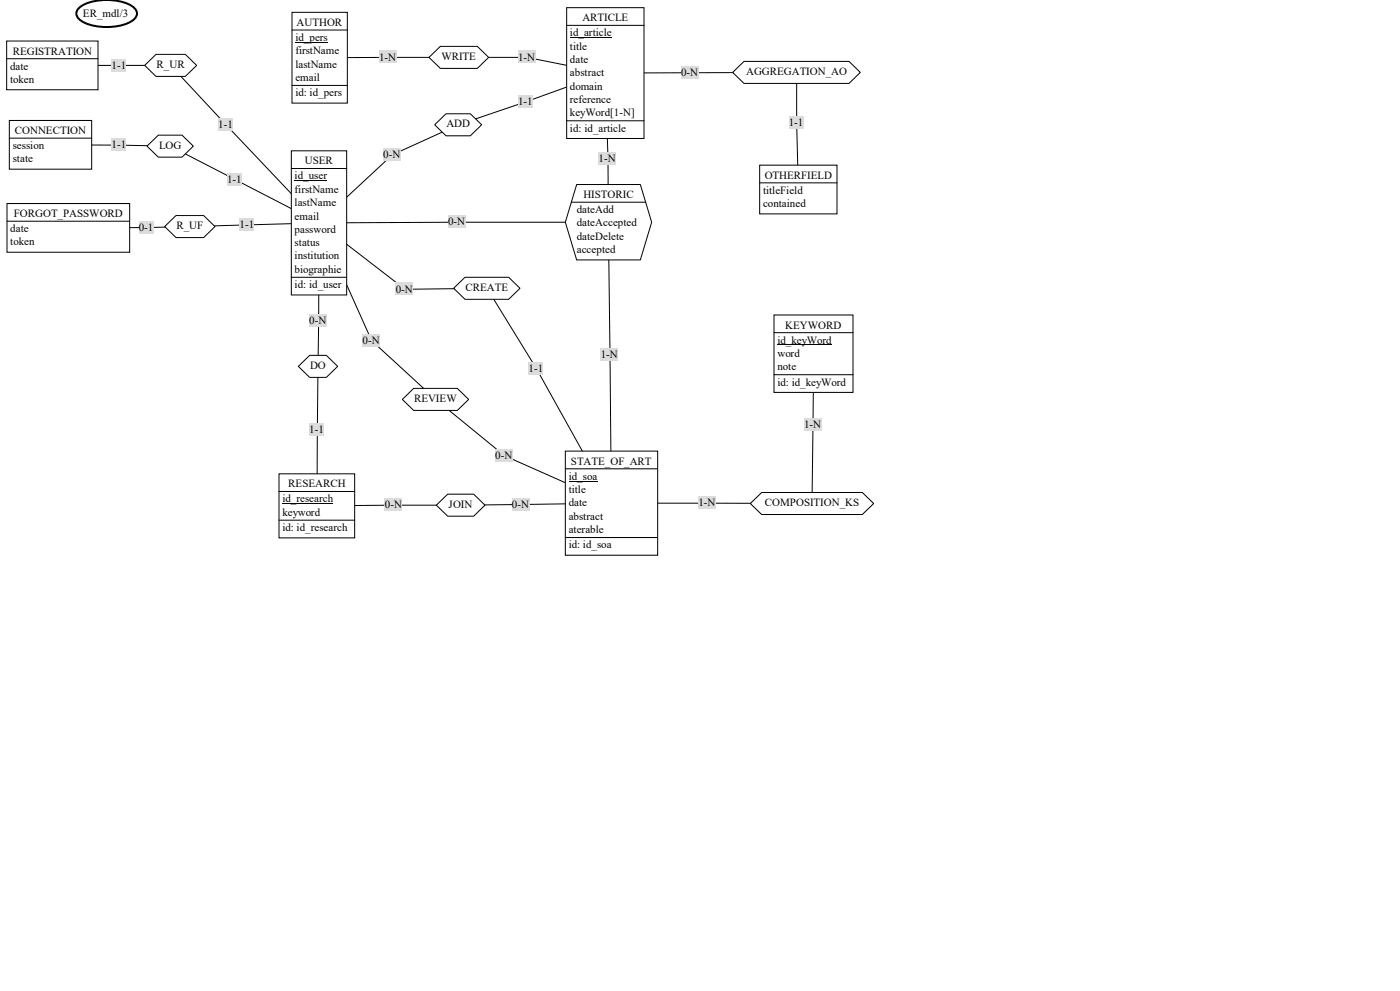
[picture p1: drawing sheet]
<svg xmlns="http://www.w3.org/2000/svg" width="420mm" height="297mm" viewBox="0 0 420 297" stroke-linecap="round" stroke-linejoin="round" font-family="sans-serif">
<g fill="none" stroke="#000" stroke-width=".3">
<path d="M15.7 19.6h35.5l44.5 47.2M95.9 17.3l62.2-.1 23.5 4.7M181.6 21.9l-23.8 8.6-20.3 6.9-19.8 9-22 20.4M181.6 21.9l57.4-.2v15.1l.5 20M181.6 21.9l.8 25.7 .1 19M15.2 43.4l35.9 .4 44.6 23M95.7 66.8l25.8 19.9 24.6-.3 14.9 24.2 22.4 40.2M95.7 66.8l-.6 84.8 43.1-.2 45.2-.6M95.7 66.8l-51.7 1.4-23.5 .1M95.7 66.8l15.8 35.3 19.2 17.6 20.7 16.9 32 14.2M182.5 66.6l.9 84.2M182.5 66.6l-86.8 .2"/>
<path d="M244.1 106l-.5 44.9-60.2-.1"/>
</g>
<g fill="#dcdcdc">
<path d="M155.4 15.2h5.1v3.8h-5.1z"/>
<path d="M113.7 15.2h5.1v3.8h-5.1z"/>
</g>
<path d="M128.7 17.2l3.4-3.3h11.1l3.4 3.3-3.4 3.3h-11.1z" fill="#fff" stroke="#000" stroke-width=".3"/>
<g fill="#dcdcdc">
<path d="M148.6 134.6h5.1v3.8h-5.1z"/>
<path d="M108.8 100.1h5.1v3.8h-5.1z"/>
</g>
<path d="M120.7 119.7l3.4-3.3h13.1l3.4 3.3-3.4 3.3h-13.1z" fill="#fff" stroke="#000" stroke-width=".3"/>
<g fill="#dcdcdc">
<path d="M33.5 17.6h4.4v3.8h-4.4z"/>
<path d="M65.5 35.5h4.4v3.8h-4.4z"/>
</g>
<path d="M43.4 19.6l3.4-3.3h8.8l3.4 3.3-3.4 3.3h-8.8z" fill="#fff" stroke="#000" stroke-width=".3"/>
<g fill="#dcdcdc">
<path d="M41.6 66.2h4.4v3.8h-4.4z"/>
<path d="M71.9 65.4h4.4v3.8h-4.4z"/>
</g>
<path d="M49.4 67.9l3.4-3.3h8.3l3.4 3.3-3.4 3.3h-8.3z" fill="#fff" stroke="#000" stroke-width=".3"/>
<g fill="#dcdcdc">
<path d="M134.4 64.6h5.1v3.8h-5.1z"/>
<path d="M180.2 104.2h5.1v3.8h-5.1z"/>
<path d="M179.6 45.6h5.1v3.8h-5.1z"/>
</g>
<path d="M173 55.3h19.1l3.4 11.3-3.4 11.3h-19.1l-3.4-11.3z" fill="#fff" stroke="#000" stroke-width=".3"/>
<path d="M171.4 60.6h22.3" fill="none" stroke="#000" stroke-width=".3"/>
<g fill="#dcdcdc">
<path d="M68.1 51.8h4.4v3.8h-4.4z"/>
<path d="M33.5 41.5h4.4v3.8h-4.4z"/>
</g>
<path d="M44.1 43.8l3.4-3.3h7.1l3.4 3.3-3.4 3.3h-7.1z" fill="#fff" stroke="#000" stroke-width=".3"/>
<g fill="#dcdcdc">
<path d="M115.5 149.4h5.1v3.8h-5.1z"/>
<path d="M153.6 149.2h5.1v3.8h-5.1z"/>
</g>
<path d="M130.9 151.4l3.4-3.3h7.8l3.4 3.3-3.4 3.3h-7.8z" fill="#fff" stroke="#000" stroke-width=".3"/>
<g fill="#dcdcdc">
<path d="M92.8 126.9h4.4v3.8h-4.4z"/>
<path d="M92.8 94.2h5.1v3.8h-5.1z"/>
</g>
<path d="M89.5 109.8l3.4-3.3h5l3.4 3.3-3.4 3.3h-5z" fill="#fff" stroke="#000" stroke-width=".3"/>
<g fill="#dcdcdc">
<path d="M158.6 108.6h4.4v3.8h-4.4z"/>
<path d="M118.7 84.7h5.1v3.8h-5.1z"/>
</g>
<path d="M136.1 86.4l3.4-3.3h13.1l3.4 3.3-3.4 3.3h-13.1z" fill="#fff" stroke="#000" stroke-width=".3"/>
<g fill="#dcdcdc">
<path d="M209.5 148.8h5.1v3.8h-5.1z"/>
<path d="M241.2 125.4h5.1v3.8h-5.1z"/>
</g>
<path d="M225.1 150.9l3.4-3.3h30.2l3.4 3.3-3.4 3.3h-30.2z" fill="#fff" stroke="#000" stroke-width=".3"/>
<g fill="#dcdcdc">
<path d="M204.3 19.8h5.1v3.8h-5.1z"/>
<path d="M236.6 34.8h4.4v3.8h-4.4z"/>
</g>
<path d="M219.8 21.7l3.4-3.3h31.5l3.4 3.3-3.4 3.3h-31.5z" fill="#fff" stroke="#000" stroke-width=".3"/>
<g fill="#dcdcdc">
<path d="M155.4 28.5h4.4v3.8h-4.4z"/>
<path d="M115 44.4h5.1v3.8h-5.1z"/>
</g>
<path d="M130.4 37.4l3.4-3.3h7.3l3.4 3.3-3.4 3.3h-7.3z" fill="#fff" stroke="#000" stroke-width=".3"/>
<path d="M87.4 45.2h16.6v43.2h-16.6z" fill-rule="evenodd" fill="#fff" stroke="#000" stroke-width=".3"/>
<path d="M87.4 50.5h16.6M88.4 54.2h9.7M87.4 83.1h16.6" fill="none" stroke="#000" stroke-width=".3"/>
<path d="M169.6 135.2h27.7v31.2h-27.7z" fill-rule="evenodd" fill="#fff" stroke="#000" stroke-width=".3"/>
<path d="M169.6 140.5h27.7M170.6 144.2h8.6M169.6 161.1h27.7" fill="none" stroke="#000" stroke-width=".3"/>
<path d="M83.7 142h22.7v19.2h-22.7z" fill-rule="evenodd" fill="#fff" stroke="#000" stroke-width=".3"/>
<path d="M83.7 147.3h22.7M83.7 155.9h22.7M84.7 151h15.3" fill="none" stroke="#000" stroke-width=".3"/>
<path d="M2 12.3h27.4v14.6h-27.4z" fill-rule="evenodd" fill="#fff" stroke="#000" stroke-width=".3"/>
<path d="M2 17.6h27.4" fill="none" stroke="#000" stroke-width=".3"/>
<path d="M227.9 49.5h23.2v14.6h-23.2z" fill-rule="evenodd" fill="#fff" stroke="#000" stroke-width=".3"/>
<path d="M227.9 54.8h23.2" fill="none" stroke="#000" stroke-width=".3"/>
<path d="M232.2 94.4h23.7v23.2h-23.7z" fill-rule="evenodd" fill="#fff" stroke="#000" stroke-width=".3"/>
<path d="M232.2 99.7h23.7M232.2 112.3h23.7M233.2 103.4h16.3" fill="none" stroke="#000" stroke-width=".3"/>
<path d="M2.1 61h36.8v14.6h-36.8z" fill-rule="evenodd" fill="#fff" stroke="#000" stroke-width=".3"/>
<path d="M2.1 66.3h36.8" fill="none" stroke="#000" stroke-width=".3"/>
<path d="M2.8 36.1h24.7v14.6h-24.7z" fill-rule="evenodd" fill="#fff" stroke="#000" stroke-width=".3"/>
<path d="M2.8 41.4h24.7" fill="none" stroke="#000" stroke-width=".3"/>
<path d="M87.6 3.7h16.6v27.2h-16.6z" fill-rule="evenodd" fill="#fff" stroke="#000" stroke-width=".3"/>
<path d="M87.6 9h16.6M88.6 12.7h9.7M87.6 25.6h16.6" fill="none" stroke="#000" stroke-width=".3"/>
<path d="M170 2.3h23.2v39.2h-23.2z" fill-rule="evenodd" fill="#fff" stroke="#000" stroke-width=".3"/>
<path d="M170 7.6h23.2M171 11.3h12.6M170 36.2h23.2" fill="none" stroke="#000" stroke-width=".3"/>
<path d="M23.7 2.3a15.1 15.1 0 0 1 12.1-1.9l2.2 .6a4 4 0 0 1 3.1 3.1 4 4 0 0 1-3.1 3 17.2 17.2 0 0 1-13.6-.8 2.33 2.33 0 0 1-.7-4z" fill-rule="evenodd" fill="#fff" stroke="#000" stroke-width=".6"/>
<g font-size="3.3">
<text x="24.9" y="5">ER_mdl/3</text>
<text x="89" y="7.7">AUTHOR</text>
<text x="171" y="10.9">id_article</text>
<text x="174.7" y="6.4">ARTICLE</text>
<text x="3.8" y="16.4">REGISTRATION</text>
<text x="88.6" y="12.3">id_pers</text>
<text x="88.6" y="16.3">firstName</text>
<text x="132.4" y="17.9">WRITE</text>
<text x="171" y="14.9">title</text>
<text x="3" y="20.9">date</text>
<text x="33.5" y="20.6">1-1</text>
<text x="47" y="20.4">R_UR</text>
<text x="88.6" y="20.3">lastName</text>
<text x="113.7" y="18.2">1-N</text>
<text x="155.4" y="18.2">1-N</text>
<text x="171" y="18.9">date</text>
<text x="171" y="22.9">abstract</text>
<text x="204.3" y="22.8">0-N</text>
<text x="223.8" y="22.5">AGGREGATION_AO</text>
<text x="3" y="24.8">token</text>
<text x="88.6" y="24.3">email</text>
<text x="88.6" y="28.9">id: id_pers</text>
<text x="171" y="26.9">domain</text>
<text x="155.4" y="31.5">1-1</text>
<text x="171" y="30.9">reference</text>
<text x="171" y="34.9">keyWord[1-N]</text>
<text x="4.5" y="40.2">CONNECTION</text>
<text x="65.5" y="38.5">1-1</text>
<text x="133.9" y="38.2">ADD</text>
<text x="171" y="39.5">id: id_article</text>
<text x="236.6" y="37.8">1-1</text>
<text x="3.8" y="44.7">session</text>
<text x="33.5" y="44.5">1-1</text>
<text x="47.7" y="44.6">LOG</text>
<text x="115" y="47.4">0-N</text>
<text x="3.8" y="48.7">state</text>
<text x="88.4" y="53.8">id_user</text>
<text x="91.5" y="49.3">USER</text>
<text x="179.6" y="48.6">1-N</text>
<text x="229.4" y="53.6">OTHERFIELD</text>
<text x="68.1" y="54.8">1-1</text>
<text x="88.4" y="57.8">firstName</text>
<text x="175" y="59.4">HISTORIC</text>
<text x="228.9" y="58.1">titleField</text>
<text x="4.2" y="65.1">FORGOT_PASSWORD</text>
<text x="88.4" y="61.8">lastName</text>
<text x="88.4" y="65.8">email</text>
<text x="173" y="63.9">dateAdd</text>
<text x="228.9" y="62.1">contained</text>
<text x="3.1" y="69.6">date</text>
<text x="41.6" y="69.2">0-1</text>
<text x="52.9" y="68.7">R_UF</text>
<text x="71.9" y="68.4">1-1</text>
<text x="88.4" y="69.8">password</text>
<text x="134.4" y="67.6">0-N</text>
<text x="173" y="67.9">dateAccepted</text>
<text x="173" y="71.9">dateDelete</text>
<text x="3.1" y="73.6">token</text>
<text x="88.4" y="73.8">status</text>
<text x="88.4" y="77.8">institution</text>
<text x="173" y="75.9">accepted</text>
<text x="88.4" y="81.8">biographie</text>
<text x="88.4" y="86.4">id: id_user</text>
<text x="118.7" y="87.7">0-N</text>
<text x="139.6" y="87.2">CREATE</text>
<text x="92.8" y="97.2">0-N</text>
<text x="235.6" y="98.5">KEYWORD</text>
<text x="108.8" y="103.1">0-N</text>
<text x="180.2" y="107.2">1-N</text>
<text x="233.2" y="103">id_keyWord</text>
<text x="233.2" y="107">word</text>
<text x="93" y="110.6">DO</text>
<text x="158.6" y="111.5">1-1</text>
<text x="233.2" y="111">note</text>
<text x="233.2" y="115.6">id: id_keyWord</text>
<text x="124.2" y="120.5">REVIEW</text>
<text x="92.8" y="129.9">1-1</text>
<text x="241.2" y="128.4">1-N</text>
<text x="148.6" y="137.6">0-N</text>
<text x="170.6" y="143.8">id_soa</text>
<text x="171.3" y="139.3">STATE_OF_ART</text>
<text x="86.5" y="146.1">RESEARCH</text>
<text x="170.6" y="147.8">title</text>
<text x="84.7" y="150.6">id_research</text>
<text x="84.7" y="154.6">keyword</text>
<text x="115.5" y="152.4">0-N</text>
<text x="134.6" y="152.2">JOIN</text>
<text x="153.6" y="152.2">0-N</text>
<text x="170.6" y="151.8">date</text>
<text x="170.6" y="155.8">abstract</text>
<text x="209.5" y="151.8">1-N</text>
<text x="229.5" y="151.7">COMPOSITION_KS</text>
<text x="84.7" y="159.2">id: id_research</text>
<text x="170.6" y="159.8">aterable</text>
<text x="170.6" y="164.4">id: id_soa</text>
</g>
</svg>
